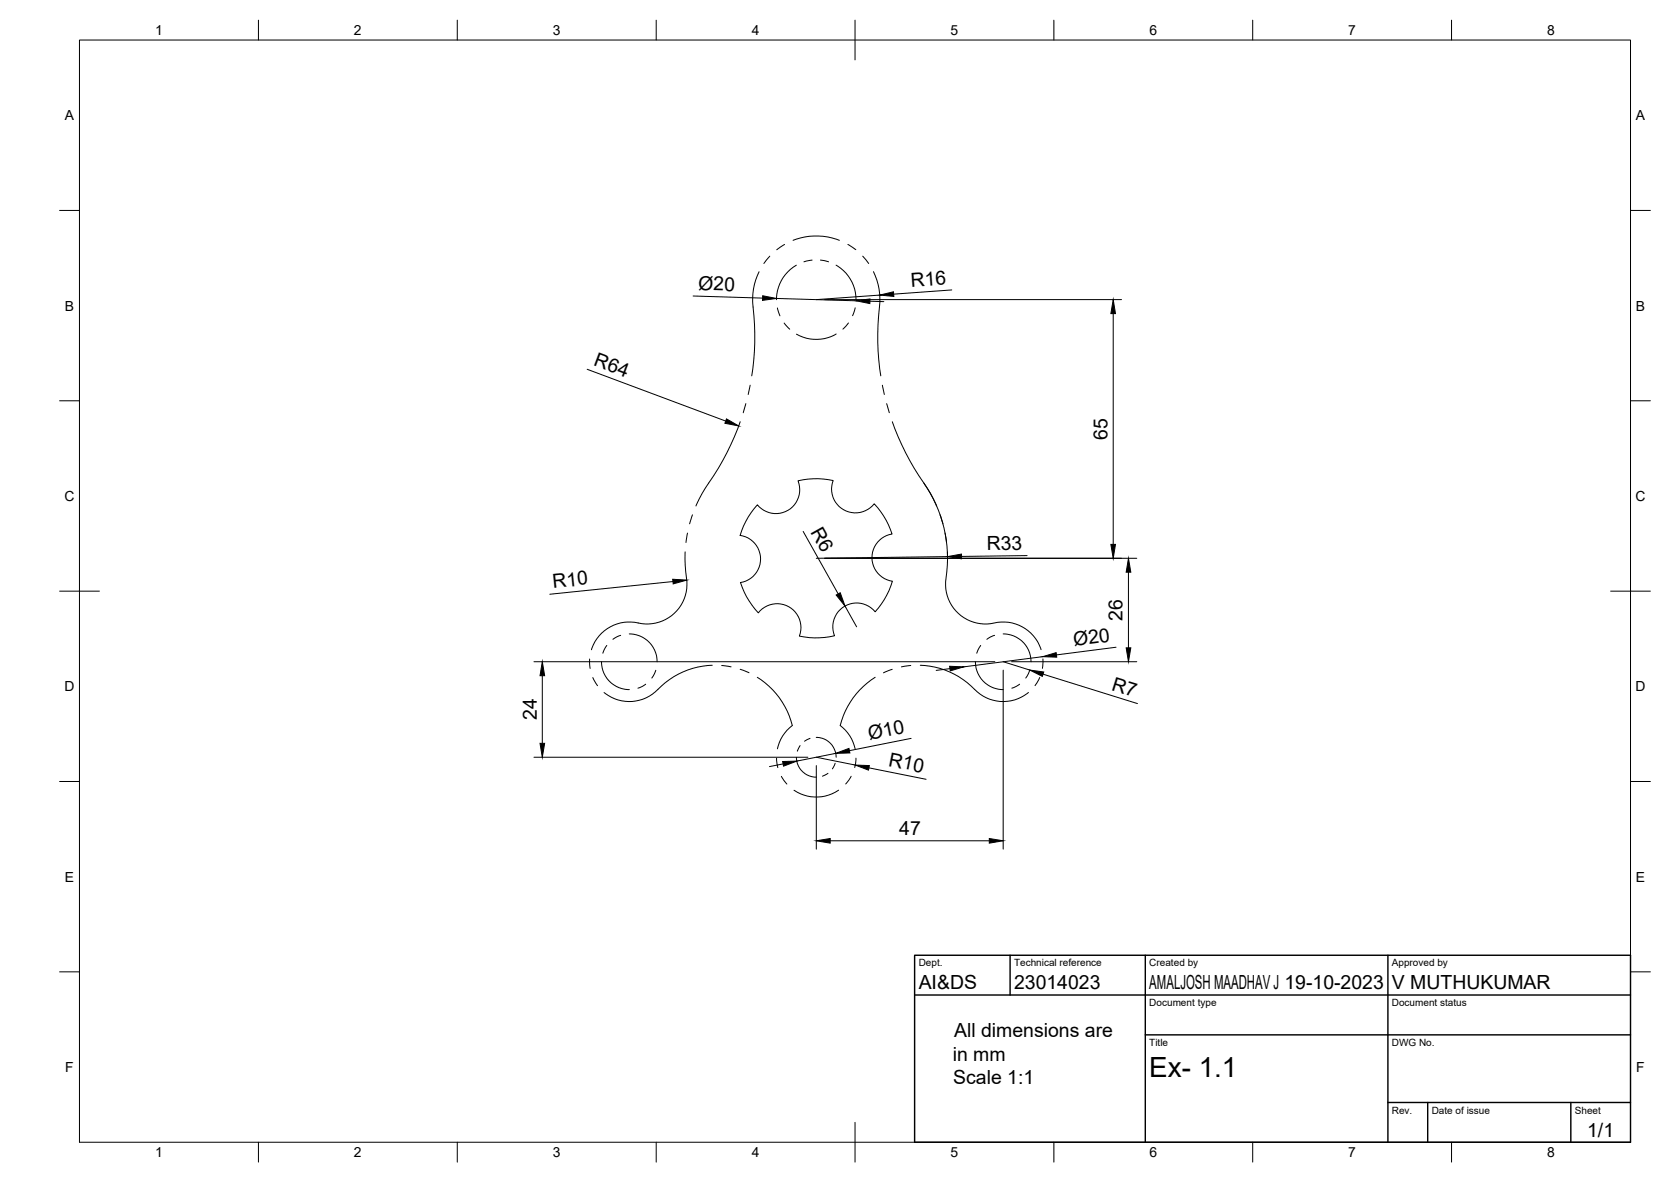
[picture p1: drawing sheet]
<svg xmlns="http://www.w3.org/2000/svg" width="420mm" height="297mm" viewBox="0 0 420 297" stroke-linecap="round" stroke-linejoin="round" font-family="sans-serif">
<!-- layer: Reference -->
<g fill="none" stroke="#000" stroke-width=".25">
<path d="M190.9 68.3a17.2 17.2 0 0 0-1.3 11.1l.2 6.6-.3 4.5-.5 4M193.5 64.4l-1.4 1.8M195.5 77.4l.6 2M197.3 61.4l-2 1.4M199.4 60.4a16.1 16.1 0 0 1 11.7 0M200.2 66.6a10 10 0 0 0-5 8.7M204.2 65.4l-2.1 .4M206.3 65.3l2 .5M210.2 66.6a10 10 0 0 1 5 8.7M213.2 61.4l2 1.3M215 77.4l-.6 1.9M216.9 64.4l1.5 1.8"/>
<path d="M219.6 68.3a17.3 17.3 0 0 1 1.3 11.1l-.2 6.6 .3 4.5 .5 4M188.6 96.8l-.5 2.3M197.2 81.2l1.4 1.5M210.2 83.9a10 10 0 0 1-9.9 .1M213.3 81.2l-1.4 1.5M221.9 96.8l.5 2.3M186.1 106a66.4 66.4 0 0 1-8.8 16.7l-2.3 4.5M187.5 101.4l-.6 2.3M222.9 101.4l.7 2.3M224.4 106a66.6 66.6 0 0 0 8.7 16.7 33 33 0 0 1 5.2 17.6M172.3 138.7l.1 5a10.4 10.4 0 0 1-5 12 10.5 10.5 0 0 1-7.8 .7 10 10 0 0 0-10.9 6.9M172.9 134l-.4 2.3"/>
<path d="M174.1 129.4l-.7 2.2M190.4 126.9a6 6 0 0 0 7.7 1.3 6 6 0 0 0 2.6-7.4l2.5-.4 2.5-.1 3.8 .5a6 6 0 0 0 2.6 7.3 6 6 0 0 0 7.7-1.5l1.6 2 1.4 2.1 1.5 3.5a6 6 0 0 0-5.1 6 6 6 0 0 0 5.2 5.9l-.9 2.3-1.2 2.3-2.3 3a6 6 0 0 0-7.7-1.3 6 6 0 0 0-2.5 7.4l-2.5 .4-2.5 .1-3.8-.4a6 6 0 0 0-2.7-7.4 6 6 0 0 0-7.6 1.5l-1.6-2-1.4-2.1-1.5-3.5a6 6 0 0 0 5-6 6 6 0 0 0-5.1-5.9l.9-2.3 1.2-2.3zM232.3 121.4l1.7 2.6 1.5 3.2M236.4 129.4l.7 2.2M237.6 133.9l.4 2.4M238.2 138.7l-.1 5a10.4 10.4 0 0 0 5 12 10.5 10.5 0 0 0 7.8 .7 10 10 0 0 1 10.9 6.9M156.1 159.7l-2 1M158.2 159.3a7 7 0 0 1 7 7M250.1 159.7l-2 1M252.2 159.3a7 7 0 0 1 7 7M148.3 165.6l.1 2.4M149.1 170.3l1.1 2"/>
<path d="M151.2 166.3a7 7 0 0 0 7 7M152.6 162.2l-1 2M162.3 171.9l-1.9 1M164.9 168.5l-1 1.9M179.1 167.2a20.4 20.4 0 0 0-14.3 6.7 10 10 0 0 1-12.9 .1M181.5 167.2l2.3 .4M186.1 168.2l2.2 .9M190.4 170.2a19.9 19.9 0 0 1 8.8 12.1 9.9 9.9 0 0 0-3.7 5.9M220 170.2a20 20 0 0 0-8.7 12.1 9.9 9.9 0 0 1 3.7 5.9M224.3 168.2l-2.2 .9M229 167.2l-2.3 .4M231.4 167.2a20.4 20.4 0 0 1 14.3 6.7 10 10 0 0 0 12.9 .1"/>
<path d="M245.3 166.3a7 7 0 0 0 7 7M246.6 162.2l-1 2M256.4 171.9l-2 1M258.9 168.5l-1 1.9M261.4 170.3l-1.2 2M262.2 165.6l-.1 2.4M195.3 190.5l.3 2.4M196.5 195.1l1.3 1.9M200.3 190.3a4.9 4.9 0 0 0 5 5M201.2 187.4l-.7 1.4M203.7 185.6l-1.4 .7M205.2 185.3a5 5 0 0 1 5 5"/>
<path d="M208.2 194.3l-1.4 .8M210 191.8l-.7 1.4M210.9 198.6a10 10 0 0 1-11.3 0M214 195.1l-1.4 1.9M215.2 190.5l-.3 2.4"/>
</g>
<!-- layer: BORDER -->
<g fill="none" stroke="#000" stroke-width=".25">
<path d="M20 10.1h390v276.9h-390zM65 5.1v5M115 5.1v5M165 5.1v5M215 5.1v10M265 5.1v5M315 5.1v5M365 5.1v5M15 52.9h5M410 52.9h5M15 100.7h5M410 100.7h5"/>
<path d="M15 148.6h10M405 148.6h10M15 196.4h5M410 196.4h5M15 244.2h5M410 244.2h5M65 287v5M115 287v5M165 287v5M215 282.1v9.9M265 287v5M315 287v5"/>
<path d="M365 287v5"/>
</g>
<!-- layer: TITLEBLOCK -->
<path d="M230 240.1h180v46.9h-180zM230 250h180M254 240.1v9.9M288 240.1v46.9M349 240.1v46.9M288 260.1h122M349 277.1h61M359 277.1v9.9M395 277.1v9.9" fill="none" stroke="#000" stroke-width=".36"/>
<!-- layer: FD_Dimensions -->
<g fill="none" stroke="#000" stroke-width=".25">
<path d="M174.3 74.4l17.4 .5M195.2 75l20 .6M207.3 75.3h74.7M218.7 75.7l3.5 .1M221.2 74.2l-15.9 1.1M239.3 72.9l-14.6 1M279.9 78.8v58M147.6 92.8l34.9 13M202 133.5l8.8 15.8M238.3 139.9l-33 .4M258.3 139.6l-16.6 .2M169.2 146.1l-31 3.2"/>
<path d="M207.3 140.3h78.5M212.5 152.3l2.9 5.2M283.7 143.8v19M134.3 166.3h115.8M136.4 169.8v17M238.9 168l-3.5 .5M252.2 166.3l6.7 2.1M252.2 168.4v45M254.3 166.3h31.5M262.2 165l-19.9 2.6M262.3 169.4l23.7 7.4M280.6 162.7l-15 1.9"/>
<path d="M134.3 190.3h68.8M196.9 192l-3.4 .6M205.3 190.3l9.8 2M205.3 192.4v21M210.1 189.3l-9.8 2M218.5 193l14.4 2.8M229.1 185.6l-15.5 3M208.7 211.3h40.1"/>
</g>
<g fill="#000" stroke="#000" stroke-width=".25">
<path d="M191.8 74.3l3.4 .7-3.5 .5zM215.2 75.6l3.6-.5-.1 1.2zM221.2 74.2l3.5-.9v1.2zM279.9 75.3l.6 3.5h-1.2zM182.7 105.3l3.1 1.7-3.5-.6zM238.3 139.9l3.4-.7v1.2zM279.3 136.8h1.2l-.6 3.5zM169.1 145.6l3.6 .2-3.4 .9zM210.2 149.5l1.1-.5 1.2 3.3zM283.7 140.3l.6 3.5h-1.1zM136.4 166.3l.5 3.5h-1.1zM238.8 167.4l3.5 .2-3.4 1z"/>
<path d="M258.9 168.4l3.5 .5-.3 1.1zM262.2 165l3.4-1 .1 1.1zM283.2 162.8h1.1l-.6 3.5zM135.8 186.8h1.1l-.5 3.5zM196.8 191.4l3.5-.1-3.3 1.2zM210.1 189.3l3.4-1.2 .2 1.1zM215.1 192.3l3.5 .1-.2 1.1zM205.3 211.3l3.4-.6v1.2zM248.8 210.7l3.4 .6-3.4 .6z"/>
</g>
<text font-size="7" x="289" y="270.6">Ex- 1.1</text>
<g font-size="4.9">
<text x="175.5" y="72.9" transform="rotate(2 175.5 72.9)">Ø20</text>
<text x="229.1" y="72.1" transform="rotate(-4 229.1 72.1)">R16</text>
<text x="149.1" y="91.8" transform="rotate(20 149.1 91.8)">R64</text>
<text x="278.4" y="110.5" transform="rotate(-90 278.4 110.5)">65</text>
<text x="203.7" y="133.7" transform="rotate(61 203.7 133.7)">R6</text>
<text x="248.1" y="138.3" transform="rotate(-1 248.1 138.3)">R33</text>
<text x="139.1" y="147.8" transform="rotate(-6 139.1 147.8)">R10</text>
<text x="282.3" y="156" transform="rotate(-90 282.3 156)">26</text>
<text x="270.1" y="162.4" transform="rotate(-7 270.1 162.4)">Ø20</text>
<text x="279.3" y="173.3" transform="rotate(17 279.3 173.3)">R7</text>
<text x="135" y="181" transform="rotate(-90 135 181)">24</text>
<text x="218.6" y="186.1" transform="rotate(-11 218.6 186.1)">Ø10</text>
<text x="223.2" y="192.4" transform="rotate(11 223.2 192.4)">R10</text>
<text x="226.1" y="209.9">47</text>
<text x="231" y="248.5">AI&amp;DS</text>
<text x="255" y="248.5">23014023</text>
<text x="289" y="248.5">AMALJOSH MAADHAV J 19-10-2023</text>
<text x="350" y="248.5">V MUTHUKUMAR</text>
<text x="239.9" y="260.7">All dimensions are</text>
<text x="239.6" y="266.5">in mm</text>
<text x="239.7" y="272.4">Scale 1:1</text>
<text x="399.1" y="285.7">1/1</text>
</g>
<g font-size="3.5">
<text x="39" y="8.8">1</text>
<text x="89" y="8.8">2</text>
<text x="139" y="8.8">3</text>
<text x="189" y="8.8">4</text>
<text x="239" y="8.8">5</text>
<text x="289" y="8.8">6</text>
<text x="339" y="8.8">7</text>
<text x="389" y="8.8">8</text>
<text x="16.3" y="30.2">A</text>
<text x="411.3" y="30.2">A</text>
<text x="16.3" y="78">B</text>
<text x="411.3" y="78">B</text>
<text x="16.2" y="125.9">C</text>
<text x="411.2" y="125.9">C</text>
<text x="16.2" y="173.7">D</text>
<text x="411.2" y="173.7">D</text>
<text x="16.3" y="221.6">E</text>
<text x="411.3" y="221.6">E</text>
<text x="16.4" y="269.4">F</text>
<text x="411.4" y="269.4">F</text>
<text x="39" y="290.8">1</text>
<text x="89" y="290.8">2</text>
<text x="139" y="290.8">3</text>
<text x="189" y="290.8">4</text>
<text x="239" y="290.8">5</text>
<text x="289" y="290.8">6</text>
<text x="339" y="290.8">7</text>
<text x="389" y="290.8">8</text>
</g>
<g font-size="2.5">
<text x="231" y="242.9">Dept.</text>
<text x="255" y="242.9">Technical reference</text>
<text x="289" y="242.9">Created by</text>
<text x="350" y="242.9">Approved by</text>
<text x="289" y="252.8">Document type</text>
<text x="350" y="252.8">Document status</text>
<text x="289" y="262.9">Title</text>
<text x="350" y="262.9">DWG No.</text>
<text x="350" y="279.9">Rev.</text>
<text x="360" y="279.9">Date of issue</text>
<text x="396" y="279.9">Sheet</text>
</g>
</svg>
